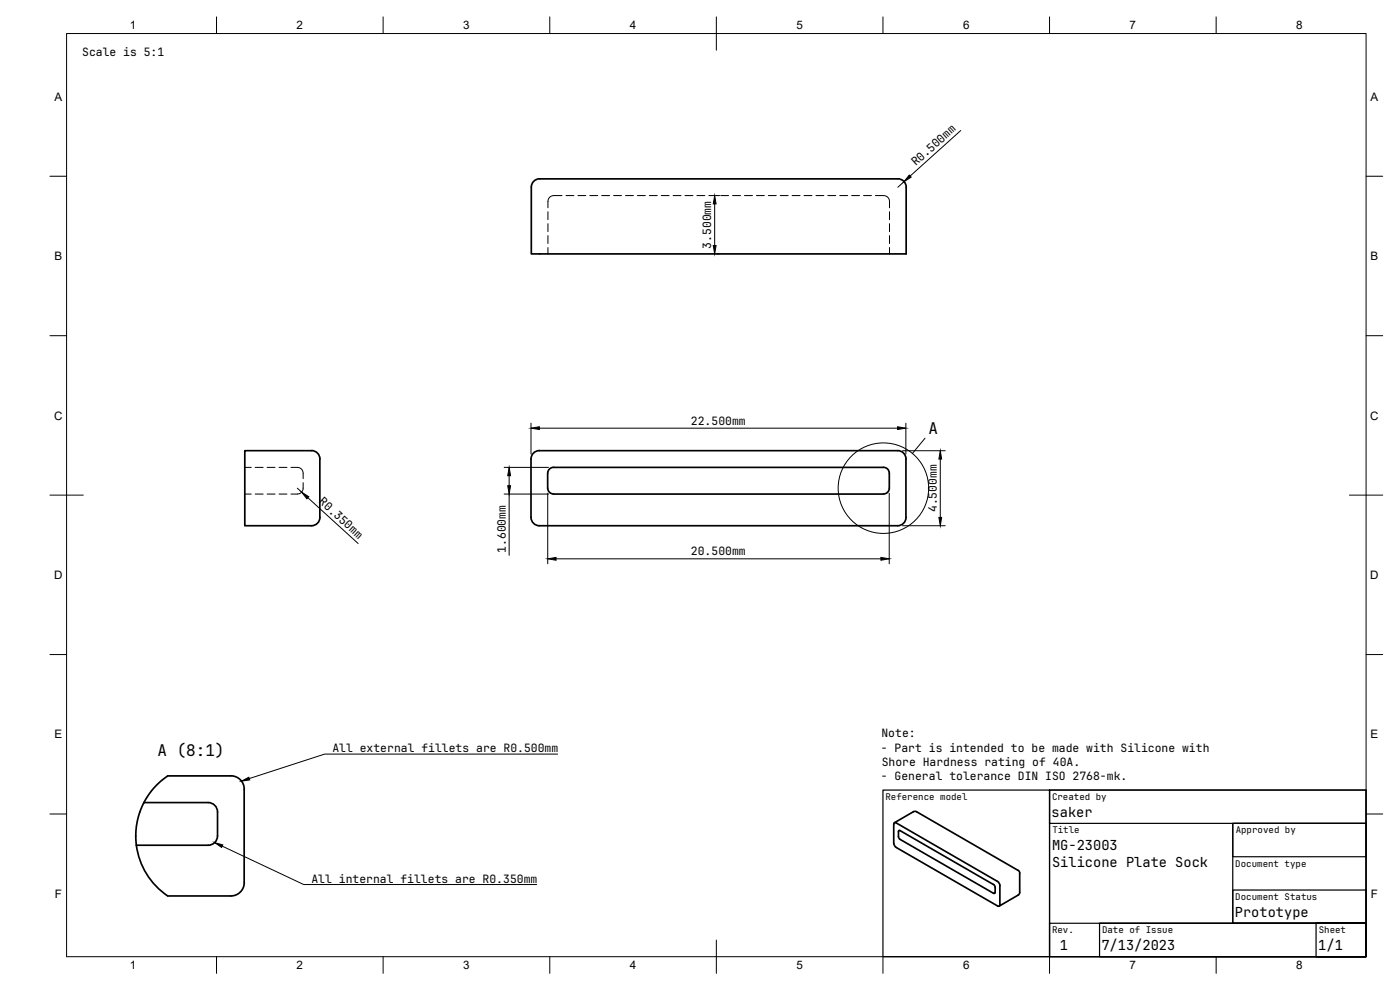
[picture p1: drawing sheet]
<svg xmlns="http://www.w3.org/2000/svg" width="420mm" height="297mm" viewBox="0 0 420 297" stroke-linecap="round" stroke-linejoin="round" font-family="sans-serif">
<!-- layer: Visible -->
<g fill="none" stroke="#000" stroke-width=".51">
<path d="M159.4 56.2v20h112.5v-20M161.9 53.7l107.6-.1a2.51 2.51 0 0 1 2.5 2.6M162 53.6a2.51 2.51 0 0 0-2.6 2.6M96 137.7v17.5M96 137.7a2.48 2.48 0 0 0-2.5-2.5h-20v22.5h20a2.51 2.51 0 0 0 2.5-2.5M159.4 137.7v17.5a2.51 2.51 0 0 0 2.5 2.5h107.5M269.4 135.2h-107.5a2.51 2.51 0 0 0-2.5 2.5M269.4 135.2a2.51 2.51 0 0 1 2.5 2.5M271.9 137.7v17.5a2.51 2.51 0 0 1-2.5 2.5M166.1 148.2h99M166.1 148.2a1.78 1.78 0 0 1-1.7-1.7v-4.5a1.75 1.75 0 0 1 1.7-1.8h99a1.71 1.71 0 0 1 1.8 1.8v4.5a1.75 1.75 0 0 1-1.8 1.7M69.3 232.8h-19a21.7 21.7 0 0 0-7.1 8"/>
<path d="M69.3 232.8a4 4 0 0 1 4 4v28a4 4 0 0 1-4 4M40.9 253.6a21.7 21.7 0 0 0 9.4 15.2h19M43.2 240.8h19.3a2.8 2.8 0 0 1 2.8 2.8v7.2a2.8 2.8 0 0 1-2.8 2.8h-21.6l-.2-2.6a21.4 21.4 0 0 1 1.4-7.7zM268.2 253l.3 .7 .5 .5 30.4 17.6 .6-.1 .1-6-.2-.7-.5-.5-30.7-17.7-.5 .5v5.7M268.4 246.9l5.7-3.3 .8-.1 30.6 17.6M270.1 249.2l28.1 16.2 .4 .6v2h-.4l-28.1-16.2-.4-.6-.1-1.7M270.1 249.2l-.2-.1-.3 .4M305.5 261.1l.5 .6-.1 6.5-6 3.7"/>
</g>
<!-- layer: Hidden -->
<g fill="none" stroke="#000" stroke-width=".3">
<path d="M168.7 58.7h-2.5a1.75 1.75 0 0 0-1.8 1.7v1.9M169.9 58.7h2.3M173.4 58.7h2.4M177 58.7h2.4M180.6 58.7h2.4M184.1 58.7h2.4M187.7 58.7h2.4M191.3 58.7h2.4M194.9 58.7h2.4M198.4 58.7h2.4M202 58.7h2.4M205.6 58.7h2.4"/>
<path d="M209.1 58.7h2.4M212.7 58.7h2.4M216.3 58.7h2.4M219.9 58.7h2.3M223.4 58.7h2.4M227 58.7h2.4M230.6 58.7h2.4M234.1 58.7h2.4M237.7 58.7h2.4M241.3 58.7h2.4M244.9 58.7h2.3M248.4 58.7h2.4"/>
<path d="M252 58.7h2.4M255.6 58.7h2.4M259.2 58.7h2.3M262.7 58.7h2.5a1.75 1.75 0 0 1 1.8 1.7v1.9M164.4 63.5v2.4M164.4 67.1v2.4M164.4 70.7v2.4M164.4 74.3v1.9M267 63.5v2.4M267 67.1v2.4M267 70.7v2.4M267 74.3v1.9"/>
<path d="M73.5 148.2h1.9M73.5 140.2h1.9M76.6 148.2h2.4M76.6 140.2h2.4M80.2 148.2h2.3M80.2 140.2h2.3M83.7 148.2h2.4M83.7 140.2h2.4M87.3 140.2h1.9a1.72 1.72 0 0 1 1.8 1.8v1.6M91 144.8v1.7a1.75 1.75 0 0 1-1.8 1.7h-1.9"/>
</g>
<!-- layer: BORDER -->
<g fill="none" stroke="#000" stroke-width=".3">
<path d="M20 10.1h390v276.9h-390zM65 5.1v5M115 5.1v5M165 5.1v5M215 5.1v10M265 5.1v5M315 5.1v5M365 5.1v5M15 52.9h5M410 52.9h5M15 100.7h5M410 100.7h5"/>
<path d="M15 148.6h10M405 148.6h10M15 196.4h5M410 196.4h5M15 244.2h5M410 244.2h5M65 287v5M115 287v5M165 287v5M215 282.1v9.9M265 287v5M315 287v5"/>
<path d="M365 287v5"/>
</g>
<!-- layer: TITLEBLOCK -->
<path d="M265 237.1h145v49.9h-95v-49.9v49.9h-50zM315 237.1h95v9.9h-95zM370 247h40v10.1h-40zM370 247h40v30h-40zM315 277h95v10h-80v-10h80h-15v10h15v-10v10h-95zM370 267h40v10h-40z" fill="none" stroke="#000" stroke-width=".36"/>
<!-- layer: FD_Dimensions -->
<g fill="none" stroke="#000" stroke-width=".3">
<path d="M288.3 39.2l-15.1 13.6M215.1 58.7h.9M271.3 54.5l-1.8 1.7M214.5 61.2v12.5M215.1 76.2h.9M159.4 127v9.2M161.9 128.5h107.5M270.9 135.2h12.8M271.9 127v9.2M282.2 137.7v17.5M89.2 146.5l1.3 1.2M92.4 149.3l15.1 13.8"/>
<path d="M151.3 140.2h13.3M151.3 148.2h13.3M152.8 142.7v3M152.8 148.2v18.4M164.4 148v21.2M266.9 148v21.2M270.9 157.7h12.8M166.9 167.7h97.5"/>
</g>
<path d="M272.9 52.5l.6 .6-2.2 1.4zM214.5 58.7l.4 2.5h-.8zM214.1 73.7h.8l-.4 2.5zM159.4 128.5l2.5-.5v.9zM269.4 128l2.5 .5-2.5 .4zM282.2 135.2l.4 2.5h-.8zM90.5 147.7l2.2 1.3-.6 .7zM152.8 140.2l.4 2.5h-.8zM152.4 145.7h.8l-.4 2.5zM281.8 155.2h.8l-.4 2.5zM164.4 167.7l2.5-.5v.9zM264.4 167.2l2.5 .5-2.5 .4z" fill="#000" stroke="#000" stroke-width=".3"/>
<!-- layer: Detail Boundary -->
<g fill="none" stroke="#000" stroke-width=".3">
<path d="M277.6 131.5l-3.8 4.6"/>
<circle cx="265.1" cy="146.5" r="13.6"/>
</g>
<!-- layer: Leaders -->
<path d="M72.4 234.4l2.3-1.2 .3 .8zM64.4 252.8l2.5 .7-.4 .8z" fill="#000" stroke="#000" stroke-width=".3"/>
<path d="M167.4 226.3h-70l-22.6 7.3M66.7 253.9l24.4 11.5h70" fill="none" stroke="#000" stroke-width=".3"/>
<g font-size="4.8">
<text x="278.7" y="130.3">A</text>
<text x="47.3" y="226.8">A (8:1)</text>
</g>
<g font-size="4.1">
<text x="315.6" y="245.1">saker</text>
<text x="315.7" y="255">MG-23003</text>
<text x="315.7" y="260">Silicone Plate Sock</text>
<text x="370.6" y="275">Prototype</text>
<text x="318.1" y="285.1">1</text>
<text x="330.6" y="285">7/13/2023</text>
<text x="395.6" y="285">1/1</text>
</g>
<g font-size="3.5">
<text x="39" y="8.8">1</text>
<text x="89" y="8.8">2</text>
<text x="139" y="8.8">3</text>
<text x="189" y="8.8">4</text>
<text x="239" y="8.8">5</text>
<text x="289" y="8.8">6</text>
<text x="339" y="8.8">7</text>
<text x="389" y="8.8">8</text>
<text x="16.3" y="30.2">A</text>
<text x="411.3" y="30.2">A</text>
<text x="16.3" y="78">B</text>
<text x="411.3" y="78">B</text>
<text x="16.2" y="125.9">C</text>
<text x="411.2" y="125.9">C</text>
<text x="16.2" y="173.7">D</text>
<text x="411.2" y="173.7">D</text>
<text x="16.3" y="221.6">E</text>
<text x="411.3" y="221.6">E</text>
<text x="16.4" y="269.4">F</text>
<text x="411.4" y="269.4">F</text>
<text x="39" y="290.8">1</text>
<text x="89" y="290.8">2</text>
<text x="139" y="290.8">3</text>
<text x="189" y="290.8">4</text>
<text x="239" y="290.8">5</text>
<text x="289" y="290.8">6</text>
<text x="339" y="290.8">7</text>
<text x="389" y="290.8">8</text>
</g>
<g font-size="3.4">
<text x="24.7" y="16.8">Scale is 5:1</text>
<text x="274.8" y="49.9" transform="rotate(-42 274.8 49.9)">R0.500mm</text>
<text x="213.4" y="74.6" transform="rotate(-90 213.4 74.6)">3.500mm</text>
<text x="207.4" y="127.4">22.500mm</text>
<text x="95.4" y="150.7" transform="rotate(42 95.4 150.7)">R0.350mm</text>
<text x="281.2" y="153.7" transform="rotate(-90 281.2 153.7)">4.500mm</text>
<text x="151.8" y="165.9" transform="rotate(-90 151.8 165.9)">1.600mm</text>
<text x="207.4" y="166.6">20.500mm</text>
<text x="264.5" y="221.3">Note:</text>
<text x="99.8" y="225.7">All external fillets are R0.500mm</text>
<text x="264.4" y="225.6">- Part is intended to be made with Silicone with</text>
<text x="264.6" y="229.9">Shore Hardness rating of 40A.</text>
<text x="264.4" y="234.1">- General tolerance DIN ISO 2768-mk.</text>
<text x="93.5" y="264.9">All internal fillets are R0.350mm</text>
</g>
<g font-size="2.7">
<text x="265.7" y="240">Reference model</text>
<text x="315.7" y="240">Created by</text>
<text x="315.8" y="250">Title</text>
<text x="370.8" y="250">Approved by</text>
<text x="370.7" y="260">Document type</text>
<text x="370.7" y="270">Document Status</text>
<text x="315.7" y="280">Rev.</text>
<text x="330.7" y="280">Date of Issue</text>
<text x="395.8" y="280">Sheet</text>
</g>
</svg>
